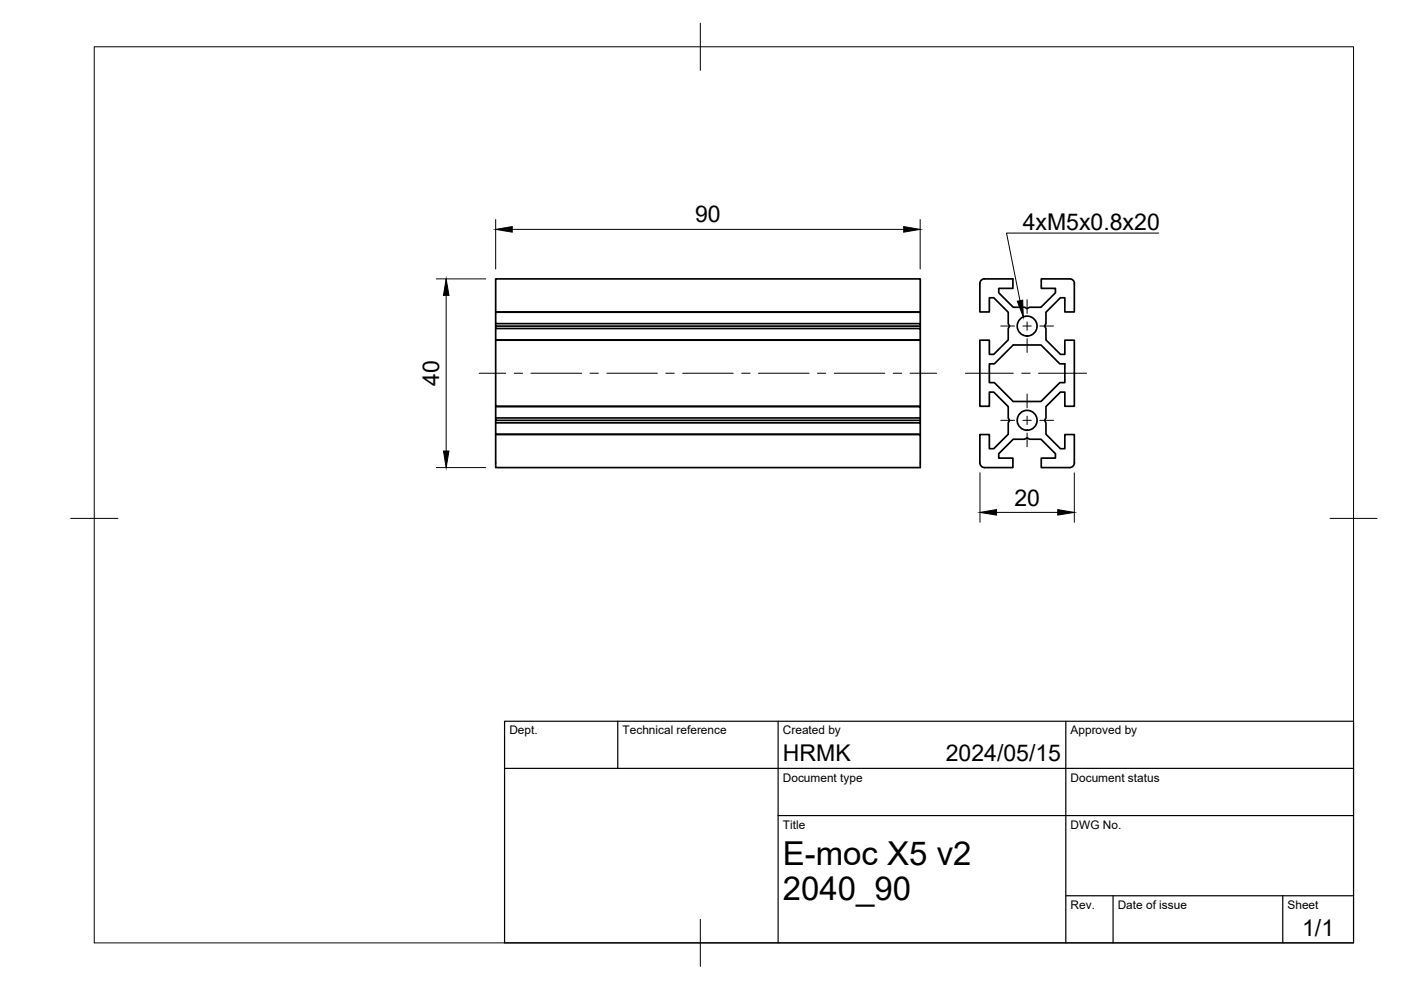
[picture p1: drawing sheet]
<svg xmlns="http://www.w3.org/2000/svg" width="297mm" height="210mm" viewBox="0 0 297 210" stroke-linecap="round" stroke-linejoin="round" font-family="sans-serif">
<!-- layer: Visible -->
<g fill="none" stroke="#000" stroke-width=".36">
<path d="M208.7 59.1h6.1v2h-3v1l3 3h2.4l.6 .3 .5-.3h2.4l3.1-3v-1h-3v-2h6M208.8 59.1a1.01 1.01 0 0 0-1 1v6h2v-3h.9l3.1 3.1v2.4l.3 .5-.3 .6v2.4l-3.1 3h-.9v-3h-2v14h2v-3h.9l3.1 3.1v2.4l.3 .5-.3 .6v2.4l-3.1 3h-.9v-3h-2v6M226.8 59.1a1.01 1.01 0 0 1 1 1M105.1 66.1l90 .1v2.4M105.1 66.2v2.4h90v.5M105.1 68.6v.5h90v.6M105.1 69.1v.6h90v2.4M105.1 69.7v2.4h90M105.1 72.1h90v14M105.1 72.1v14l90 .1M195.1 66.1v-7h-90v7l90 .1M209.8 77.1h1l4-4h5.9l4 4h1.1v4h-1.1l-4 4h-5.9l-4-4h-1z"/>
<path d="M227.8 60.1v6h-2v-3h-1l-3 3.1v2.4l-.3 .5 .3 .6v2.4l3 3h1v-3h2v14h-2v-3h-1l-3 3.1v2.4l-.3 .5 .3 .6v2.4l3 3h1v-3h2v6M105.1 86.1l90 .1v2.4M105.1 86.2v2.4h90v.5M105.1 88.6v.5h90v.6M105.1 89.1v.6h90v2.4M105.1 89.7v2.4h90M105.1 92.1h90v7h-90v-7M207.8 98.1a1.01 1.01 0 0 0 1 1h6v-2h-3v-.9l3-3.1h2.4l.6-.3 .5 .3h2.4l3.1 3.1v.9h-3v2h6M227.8 98.1a1.01 1.01 0 0 1-1 1"/>
<circle cx="217.8" cy="69.1" r="2.11"/>
<circle cx="217.8" cy="89.1" r="2.11"/>
</g>
<!-- layer: BORDER -->
<path d="M20 9.9h267v190h-267zM148.5 4.9v10M15 109.9h10M282 109.9h10M148.5 194.9v10" fill="none" stroke="#000" stroke-width=".21"/>
<!-- layer: TITLEBLOCK -->
<path d="M107 152.9h180v47h-180zM131 152.9v10M165 152.9v47M226 152.9v47M107 162.9h180M165 172.9h122M226 189.9h61M236 189.9v10M272 189.9v10" fill="none" stroke="#000" stroke-width=".25"/>
<!-- layer: FD_Dimensions -->
<path d="M92.5 59.1h10.5M105.1 46.5v10.5M108.6 48.6h83M195.1 46.5v10.5M94.6 62.6v33M92.5 99.1h10.5M207.8 100.2v10.5M211.3 108.6h13M227.8 100.2v10.5" fill="none" stroke="#000" stroke-width=".21"/>
<path d="M105.1 48.6l3.5-.6v1.2zM191.6 48l3.5 .6-3.5 .6zM94.6 59.1l.6 3.5h-1.2zM94 95.6h1.2l-.6 3.5zM207.8 108.6l3.5-.6v1.2zM224.3 108l3.5 .6-3.5 .6z" fill="#000" stroke="#000" stroke-width=".21"/>
<!-- layer: Leaders -->
<path d="M215.7 63.9l1.1-.3 .2 3.6z" fill="#000" stroke="#000" stroke-width=".21"/>
<path d="M245.7 49.4h-32.3l2.9 14.4" fill="none" stroke="#000" stroke-width=".21"/>
<!-- layer: Smart Centers -->
<g fill="none" stroke="#000" stroke-width=".21">
<path d="M101.6 79.1h5.6M109 79.1h1.8M112.6 79.1h10.7M125.1 79.1h1.8M128.7 79.1h10.7M141.2 79.1h1.8M144.7 79.1h10.7M157.2 79.1h1.8M160.8 79.1h10.7M173.3 79.1h1.8M176.9 79.1h10.7M189.4 79.1h1.8"/>
<path d="M193 79.1h5.6M204.7 79.1h10.1M212.2 69.1h2.9M216.6 79.1h1.8M216.9 69.1h1.8M217.8 63.5v3M217.8 68.2v1.8M217.8 71.8v2.9M220.2 79.1h10.2M220.5 69.1h2.9M212.2 89.1h2.9M216.9 89.1h1.8"/>
<path d="M217.8 83.5v3M217.8 88.2v1.8M217.8 91.8v2.9M220.5 89.1h2.9"/>
</g>
<g font-size="7">
<text x="166" y="183.4">E-moc X5 v2</text>
<text x="166" y="190.9">2040_90</text>
</g>
<g font-size="4.9">
<text x="147.4" y="47.2">90</text>
<text x="216.8" y="48.7">4xM5x0.8x20</text>
<text x="93.1" y="81.8" transform="rotate(-90 93.1 81.8)">40</text>
<text x="215.1" y="107.2">20</text>
<text x="166" y="161.4">HRMK</text>
<text x="200.5" y="161.4">2024/05/15</text>
<text x="276.1" y="198.6">1/1</text>
</g>
<g font-size="2.5">
<text x="108" y="155.7">Dept.</text>
<text x="132" y="155.7">Technical reference</text>
<text x="166" y="155.7">Created by</text>
<text x="227" y="155.7">Approved by</text>
<text x="166" y="165.7">Document type</text>
<text x="227" y="165.7">Document status</text>
<text x="166" y="175.7">Title</text>
<text x="227" y="175.7">DWG No.</text>
<text x="227" y="192.7">Rev.</text>
<text x="237" y="192.7">Date of issue</text>
<text x="273" y="192.7">Sheet</text>
</g>
</svg>
